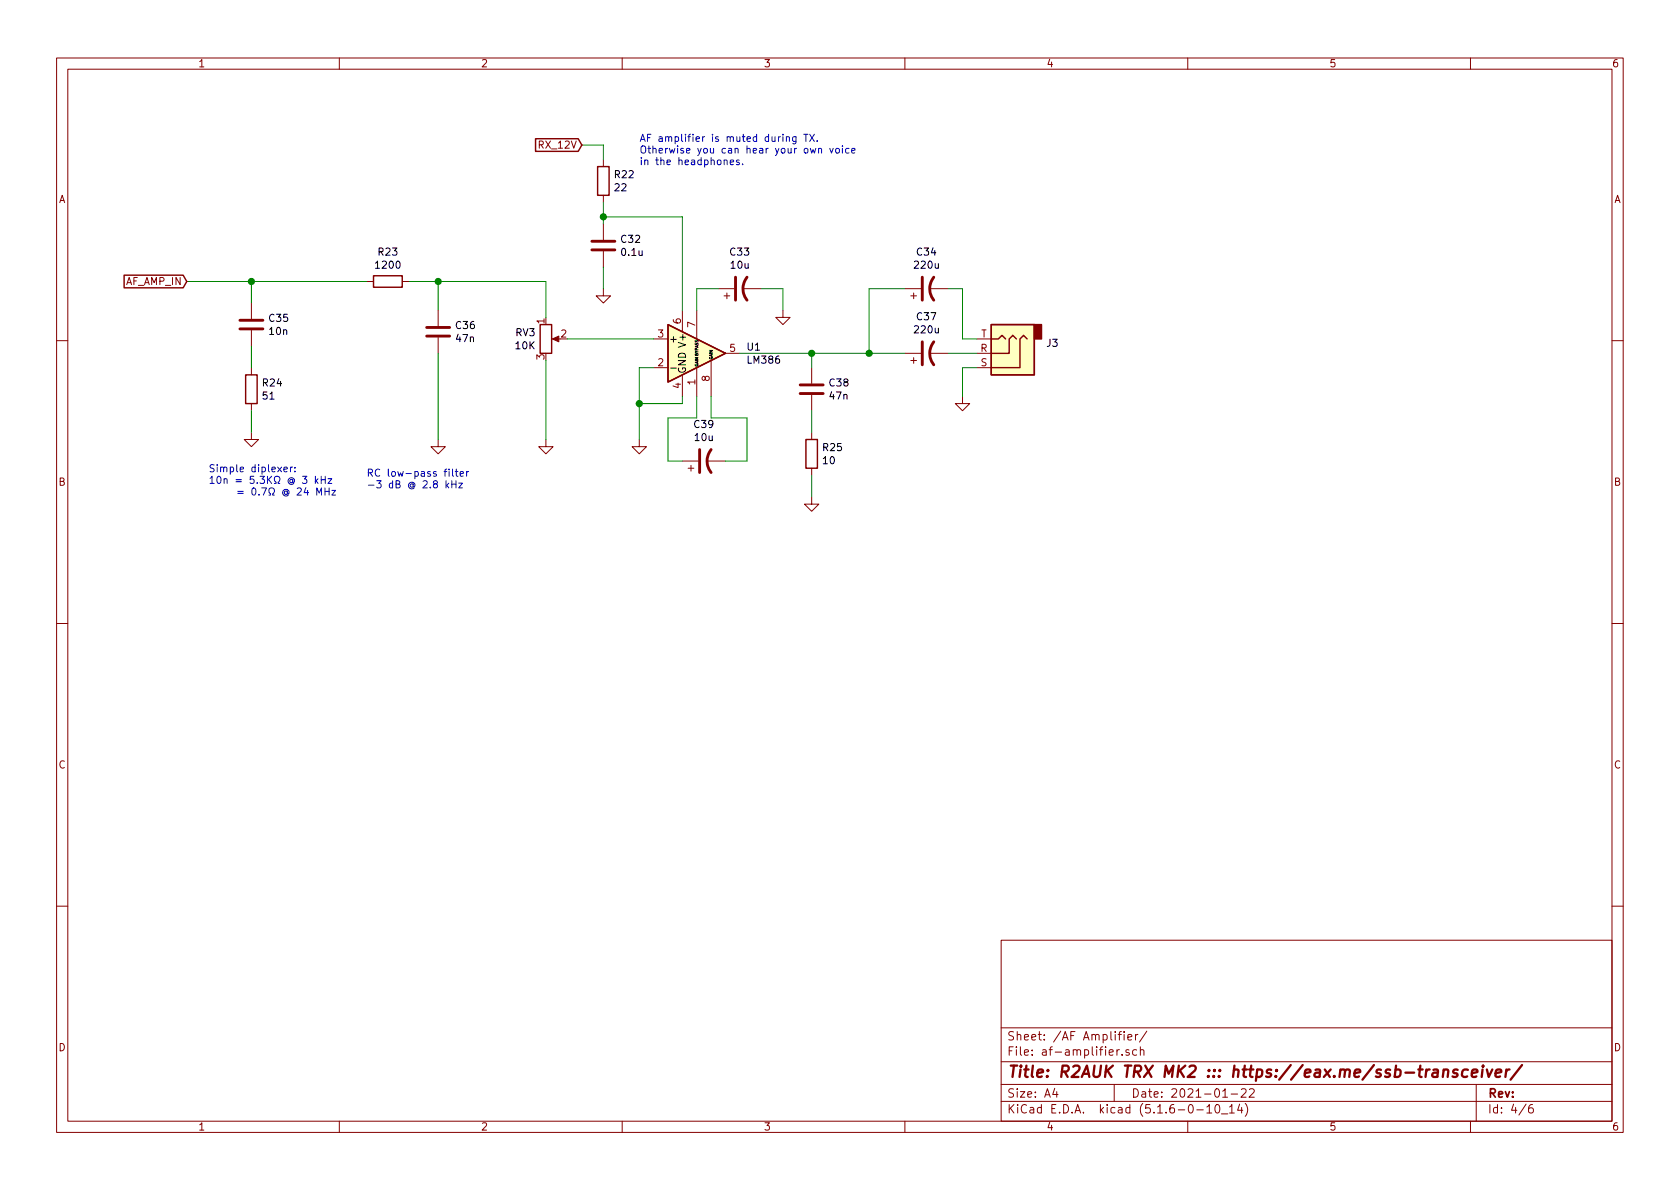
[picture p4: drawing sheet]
<svg xmlns="http://www.w3.org/2000/svg" width="297mm" height="210mm" viewBox="0 0 297 210" stroke-linecap="round" stroke-linejoin="round" font-family="sans-serif">
<g fill="none" stroke="#840000" stroke-width=".18">
<path d="M10 10.3h277v189.9h-277zM12 12.2h273v186.1h-273zM60 10.3v1.9M110 10.3v1.9M160 10.3v1.9M210 10.3v1.9M260 10.3v1.9M106.7 28.2v1.3M106.7 34.5v1.3M106.7 39.6v2.8M44.4 53.6v2.8M44.4 58.4v2.8"/>
<path d="M64.8 49.8h1.2M71.1 49.8h1.3M77.5 54.9v2.8M77.5 59.7v2.8M98 59.9h1.1M106.7 51v1.3h1.2l-1.2 1.3-1.3-1.3h1.3M106.7 44.4v2.8M115.6 59.9h2.5M120.6 54.9v3.8M123.2 54.9v5M127 51h2.8M128 52.3h1"/>
<path d="M128.5 51.8v1M131.3 51h3.3M138.4 54.9v1.2h1.3l-1.3 1.3-1.2-1.3h1.2M160 51h2.8M161 52.3h1.1M161.5 51.8v1M164.3 51h3.3M172.7 59.9h2.6M10 60.2h2M44.4 76.4v1.3h1.3l-1.3 1.3-1.2-1.3h1.2M44.4 65v1.3M44.4 71.4v1.2"/>
<path d="M77.5 77.7v1.3h1.2l-1.2 1.3-1.3-1.3h1.3M96.5 77.7v1.3h1.3l-1.3 1.3-1.3-1.3h1.3M113 77.7v1.3h1.3l-1.3 1.3-1.2-1.3h1.2M115.6 65h2.5M120.6 66.3v3.8M123.2 65v5.1M125.7 63.7v6.4M128.3 62.5h2.5M143.5 65v2.8M143.5 69.8v2.8M143.5 76.4v1.3M160 62.5h2.8"/>
<path d="M161 63.7h1.1M161.5 63.2v1.1M164.3 62.5h3.3M170.2 70.1v1.3h1.2l-1.2 1.2-1.3-1.2h1.3M172.7 65h2.6M172.7 62.5h2.6M285 60.2h2M120.6 81.5h2.8M121.7 82.8h1M122.2 82.3v1M125 81.5h3.3M143.5 87.9v1.2h1.3l-1.3 1.3-1.3-1.3h1.3"/>
<path d="M143.5 82.8v1.3M10 110.3h2M285 110.3h2M10 160.2h2M177 166.3h108v32h-108zM285 160.2h2M60 198.3v1.9M110 198.3v1.9M160 198.3v1.9M177 194.8h108M177 191.8h108M177 187.8h108"/>
<path d="M177 181.8h108M186.5 192.5l-.4 1h1M186.8 193v1M197 191.8v3M197.5 185.6v1M197.7 182.9h.6M197.9 185.6l-.3 .1-.1 .2M198.3 182.4l-.3 .1-.1 .1v1.3M198.4 186.5v.1M198.8 182.4v.2M198.8 182.9v1M199.4 183.4l.7-.1v-.3l-.5-.1-.2 .2 .1 .7h.6"/>
<path d="M199.6 185.7l-.3-.1-.2 .2v.2l.5 .2v.3h-.5M200.8 182.9v1M201 185.7l-.4-.1-.3 .3v.6l.3 .1 .4-.1M201.2 182.9l-.4 .3M201.6 185.7l.2-.1 .4 .1 .1 .9M201.6 185.1v1.5M202.8 182.3l-1.3 2M210 198.3v1.9M211.6 196.3h1.2M213.4 195.8l.4-.5v1.5M213.4 196.8h.8M215 195.4l.3-.1a.94 .94 0 0 1 0 1.5 .8 .8 0 0 1-.6-.6 .8 .8 0 0 1 .3-.8z"/>
<path d="M216 197h1.1M216.2 194h.8M217.4 195.8l.4-.5v1.5M217.4 196.8h.8M217.7 193.5h1.1M219.2 195.2l-.4 1.1h.9M219.5 192.7l.2-.2h.3l.3 .2v.3v.2l-.9 .8h.9M219.5 195.8v1M220.2 195.1a1.71 1.71 0 0 1 0 2.3M220.9 192.7l.2-.2h.4l.2 .2 .1 .3-1 1h1M260 198.3v1.9M261 191.8v6.5"/>
<path d="M269.8 195.2l-1.2 2M271 195.3a.62 .62 0 0 0-.7 .7v.7l.3 .1 .4-.1 .1-.5-.1-.2-.4-.1-.3 .3"/>
</g>
<path d="M255.2 189.3a.5 .5 0 0 1 .9 .1l-.1 1M255.3 189.1l-.2 1.3M257.7 189.2a.52 .52 0 0 0-.8 .3l.3 .3 .5 .1v.3l-.3 .2-.6-.1M259.5 189.2a.68 .68 0 0 0-1 .3v.8l.3 .1 .6-.1M260.2 189.8l1-.2v-.4l-.6-.1-.3 .3v.9l.2 .1 .5-.1M262.1 189.1l-.1 1.3M262.2 188.4l-.1 .1 .1 .1v-.2v.2M262.9 189.1l.3 1.3 .7-1.3M264.4 189.8l1-.2v-.4l-.6-.1-.3 .3v.9l.1 .1 .6-.1M266.3 189.1l-.1 1.3M266.9 189.1a.54 .54 0 0 0-.6 .4M269.1 188.3l-2 2.6" fill="none" stroke="#840000" stroke-width=".41"/>
<g fill="none" stroke="#840000" stroke-width=".51">
<path d="M42.4 58.2h4.1M42.4 56.6h4.1M75.4 59.4h4.1M75.4 57.9h4.1M104.6 44.2h4.1M104.6 42.7h4.1M130 49v4.1M132.1 49a3.3 3.3 0 0 0 0 4.1M163.1 49v4.1M165.1 49a3.3 3.3 0 0 0 0 4.1M123.7 79.5v4.1M125.7 79.5a3.3 3.3 0 0 0 0 4.1"/>
<path d="M141.5 69.6h4M141.5 68.1h4M163.1 60.4v4.1M165.1 60.4a3.3 3.3 0 0 0 0 4.1"/>
</g>
<g fill="#ffffc2" stroke="#ffffc2" stroke-width=".18">
<path d="M118.1 57.4l10.2 5.1-10.2 5.1z"/>
<path d="M175.3 57.4h7.6v8.9h-7.6z"/>
</g>
<path d="M94.7 24.5h7.5l.7 1.1-.7 1.2h-7.5zM105.7 29.5h2v5h-2zM21.9 48.7h10.5l.6 1.1-.6 1.1h-10.5zM66 48.8h5.1v2h-5.1zM95.5 57.4h2v5.1h-2zM118.1 57.4l10.2 5.1-10.2 5.1zM175.3 57.4h7.6v8.9h-7.6zM175.3 59.9h1.2l.7-.6 .6 .6M179.7 59.9l-.6-.6-.7 .6v2.6h-3.1M181.6 59.9l-.6-.6-.7 .6v5.1h-5M43.4 66.3h2.1v5.1h-2.1zM142.5 77.7h2v5.1h-2z" fill="none" stroke="#840000" stroke-width=".25"/>
<path d="M118.6 65.1h1" fill="none" stroke="#000" stroke-width=".18"/>
<path d="M182.9 57.4h1.2v2.5h-1.2z" fill="#840000" stroke="#840000" stroke-width=".25"/>
<path d="M97.7 59.9l1.1-.5v1z" fill="#840000" stroke="#840000" stroke-width=".18"/>
<g fill="none" stroke="#008400" stroke-width=".18">
<path d="M102.9 25.6h3.8v2.6M106.7 35.8v3.8M106.7 38.3h13.9v16.6M33 49.8h31.8M44.4 49.8v3.8M72.4 49.8h24.1v6.3M77.5 49.8v5.1M100.3 59.9h15.3M106.7 47.2v3.8M127 51h-3.8v3.9M134.6 51h3.8v3.9M160 51h-6.3v11.5"/>
<path d="M167.6 51h2.6v8.9h2.5M44.4 61.2v3.8M44.4 72.6v3.8M77.5 62.5v15.2M96.5 63.7v14M115.6 65h-2.6v12.7M120.6 70.1v1.3h-7.6M123.2 70.1v3.8h-5.1v7.6h2.5M125.7 70.1v3.8h6.4v7.6h-3.8M130.8 62.5h29.2M143.5 62.5v2.5M143.5 72.6v3.8"/>
<path d="M167.6 62.5h5.1M172.7 65h-2.5v5.1M143.5 84.1v3.8"/>
</g>
<g fill="none" stroke="#0000c2" stroke-width=".18">
<path d="M128 28.4l.2-.1h.3l.1 .8M129.1 28.7l.6-.1v-.3h-.4l-.2 .2 .1 .6h.5M130.7 28.3h-.3l-.2 .2 .1 .1 .4 .2v.3h-.5M131.3 29v.1M139 24.3l.2-.1h.3l.1 .8M139 24.2v.8M140.7 24.2v1l-.2 .2h-.3M140.7 24.2h-.3l-.3 .2 .2 .6h.4M142.1 23.7h.7M142.5 23.7v1.3M143.2 23.7l.8 1.3M144 23.7l-.8 1.3"/>
<path d="M144.5 24.9v.1M144.7 26.4l.2-.2 .3 .1 .1 .8M144.7 26.2v.9M146.7 26.2l.3 .9 .3-.9M147.8 26.4l.2-.2 .4 .2v.4l-.1 .2-.3 .1-.2-.2zM148.9 25.8v.1M148.9 26.2v.9M150.1 26.3l-.4-.1-.2 .3 .1 .5h.5M150.6 26.6l.6-.1-.1-.2-.3-.1-.2 .2v.6h.5M50.2 83l.6-.1-.1-.3h-.3l-.2 .2 .1 .6h.4M51.4 82.6v.8M51.7 82.6h-.2l-.1 .2"/>
<path d="M52.1 83.3v.1M52.1 82.6v.2M52.6 86.4l.4-.1 .3 .3-.8 .9h.8M53.5 84.2h.8l-.5 .5 .4 .1 .1 .5-.3 .2-.5-.1M54.1 86.2l-.3 .9h.8M54.4 86.7v.8M55.8 84.2v1.3M55.9 85l.3 .5M56 87.5v-1.2l.4 .9 .4-.9v1.2M56.2 84.7l-.4 .4M56.8 84.2v1.3M56.8 84.8h.7"/>
<path d="M57.5 86.3v1.2M57.5 86.9h.7M57.5 84.2v1.3M58 84.7h.7l-.7 .8h.7M58.2 86.3v1.2M58.7 86.7h.6l-.6 .8h.6M78.9 85v1.3M79 85.8l.3 .5M79.3 85.4l-.4 .5M79.4 83v.1M79.4 83.4v.8M79.9 85v1.3"/>
<path d="M79.9 85.6h.7M80 83v1l.2 .2M80.5 83.4h.5M80.6 85v1.3M80.7 83v1l.3 .2M81.1 85.4h.7l-.7 .9h.7M81.4 83.8l.5-.1v-.3h-.4l-.1 .2v.6h.5M82.5 83.4v.8M82.9 83.4l-.4 .2"/>
</g>
<g fill="#008400" stroke="#008400" stroke-width=".25">
<circle cx="106.7" cy="38.3" r=".51"/>
<circle cx="143.5" cy="62.5" r=".51"/>
<circle cx="44.5" cy="49.8" r=".51"/>
<circle cx="77.5" cy="49.8" r=".51"/>
<circle cx="153.7" cy="62.5" r=".51"/>
<circle cx="113" cy="71.4" r=".51"/>
</g>
<text font-size="2.8" fill="#840000" x="178" y="190.5">Title: R2AUK TRX MK2 ::: https://eax.me/ssb-transceiver/</text>
<g font-size="2.1" fill="#840000">
<text x="178" y="184">Sheet: /AF Amplifier/</text>
<text x="178" y="186.7">File: af-amplifier.sch</text>
<text x="178" y="196.9">KiCad E.D.A. kicad (5.1.6-0-10_14)</text>
<text x="178" y="194.1">Size: A4</text>
<text x="200" y="194.1">Date: 2021-01-22</text>
<text x="263" y="194.1">Rev:</text>
<text x="263" y="196.9">Id: 4/6</text>
</g>
<g font-size="1.8" fill="#840000">
<text x="35" y="11.9">1</text>
<text x="85" y="11.9">2</text>
<text x="135" y="11.9">3</text>
<text x="185" y="11.9">4</text>
<text x="235" y="11.9">5</text>
<text x="285" y="11.9">6</text>
<text x="95.5" y="26.3">RX_12V</text>
<text x="10.4" y="35.9">A</text>
<text x="285.4" y="35.9">A</text>
<text x="22.2" y="50.4">AF_AMP_IN</text>
<text x="96.3" y="57.2" transform="rotate(-90 96.3 57.2)">1</text>
<text x="99.2" y="59.7">2</text>
<text x="116.4" y="59.7">3</text>
<text x="120.4" y="57.2" transform="rotate(-90 120.4 57.2)">6</text>
<text x="122.9" y="57.9" transform="rotate(-90 122.9 57.9)">7</text>
<text x="173.5" y="59.7">T</text>
<text x="96.3" y="63.6" transform="rotate(-90 96.3 63.6)">3</text>
<text x="116.4" y="64.8">2</text>
<text x="129.1" y="62.2">5</text>
<text x="173.4" y="62.2">R</text>
<text x="173.4" y="64.8">S</text>
<text x="120.4" y="68.7" transform="rotate(-90 120.4 68.7)">4</text>
<text x="122.9" y="68" transform="rotate(-90 122.9 68)">1</text>
<text x="125.5" y="67.4" transform="rotate(-90 125.5 67.4)">8</text>
<text x="10.4" y="85.9">B</text>
<text x="285.4" y="85.9">B</text>
<text x="10.4" y="135.9">C</text>
<text x="285.4" y="135.9">C</text>
<text x="10.4" y="185.9">D</text>
<text x="285.4" y="185.9">D</text>
<text x="35" y="199.9">1</text>
<text x="85" y="199.9">2</text>
<text x="135" y="199.9">3</text>
<text x="185" y="199.9">4</text>
<text x="235" y="199.9">5</text>
<text x="285" y="199.9">6</text>
</g>
<g font-size="1.8" fill="#0000c2">
<text x="113" y="25.1">AF amplifier is muted during TX.</text>
<text x="113" y="27.1">Otherwise you can hear your own voice</text>
<text x="113" y="29.2">in the headphones.</text>
<text x="36.8" y="83.5">Simple diplexer:</text>
<text x="36.8" y="85.6">10n = 5.3K @ 3 kHz</text>
<text x="39.3" y="87.6">= 0.7 @ 24 MHz</text>
<text x="64.8" y="84.3">RC low-pass filter</text>
<text x="64.8" y="86.4">-3 dB @ 2.8 kHz</text>
</g>
<g font-size="1.8">
<text x="108.7" y="31.5">R22</text>
<text x="108.8" y="33.8">22</text>
<text x="66.6" y="47.5">1200</text>
<text x="67" y="45.2">R23</text>
<text x="109.9" y="42.9">C32</text>
<text x="110" y="45.3">0.1u</text>
<text x="129.2" y="45.2">C33</text>
<text x="129.3" y="47.5">10u</text>
<text x="161.8" y="47.5">220u</text>
<text x="162.2" y="45.2">C34</text>
<text x="47.7" y="56.9">C35</text>
<text x="47.7" y="59.2">10n</text>
<text x="80.7" y="58.2">C36</text>
<text x="91.2" y="59.5">RV3</text>
<text x="161.8" y="58.9">220u</text>
<text x="162.2" y="56.6">C37</text>
<text x="80.7" y="60.5">47n</text>
<text x="91.2" y="61.8">10K</text>
<text x="118.2" y="60.6">+</text>
<text x="132.2" y="62">U1</text>
<text x="132.3" y="64.3">LM386</text>
<text x="185.1" y="61.3">J3</text>
<text x="46.5" y="68.3">R24</text>
<text x="46.5" y="70.7">51</text>
<text x="121.3" y="66.2" transform="rotate(-90 121.3 66.2)">GND V+</text>
<text x="146.7" y="68.3">C38</text>
<text x="146.8" y="70.7">47n</text>
<text x="122.8" y="75.7">C39</text>
<text x="122.9" y="78">10u</text>
<text x="145.6" y="79.8">R25</text>
<text x="145.6" y="82.1">10</text>
</g>
<g font-size=".7">
<text x="123.4" y="64.9" transform="rotate(-90 123.4 64.9)">GAIN BYPASS</text>
<text x="126" y="63.6" transform="rotate(-90 126 63.6)">GAIN</text>
</g>
</svg>
